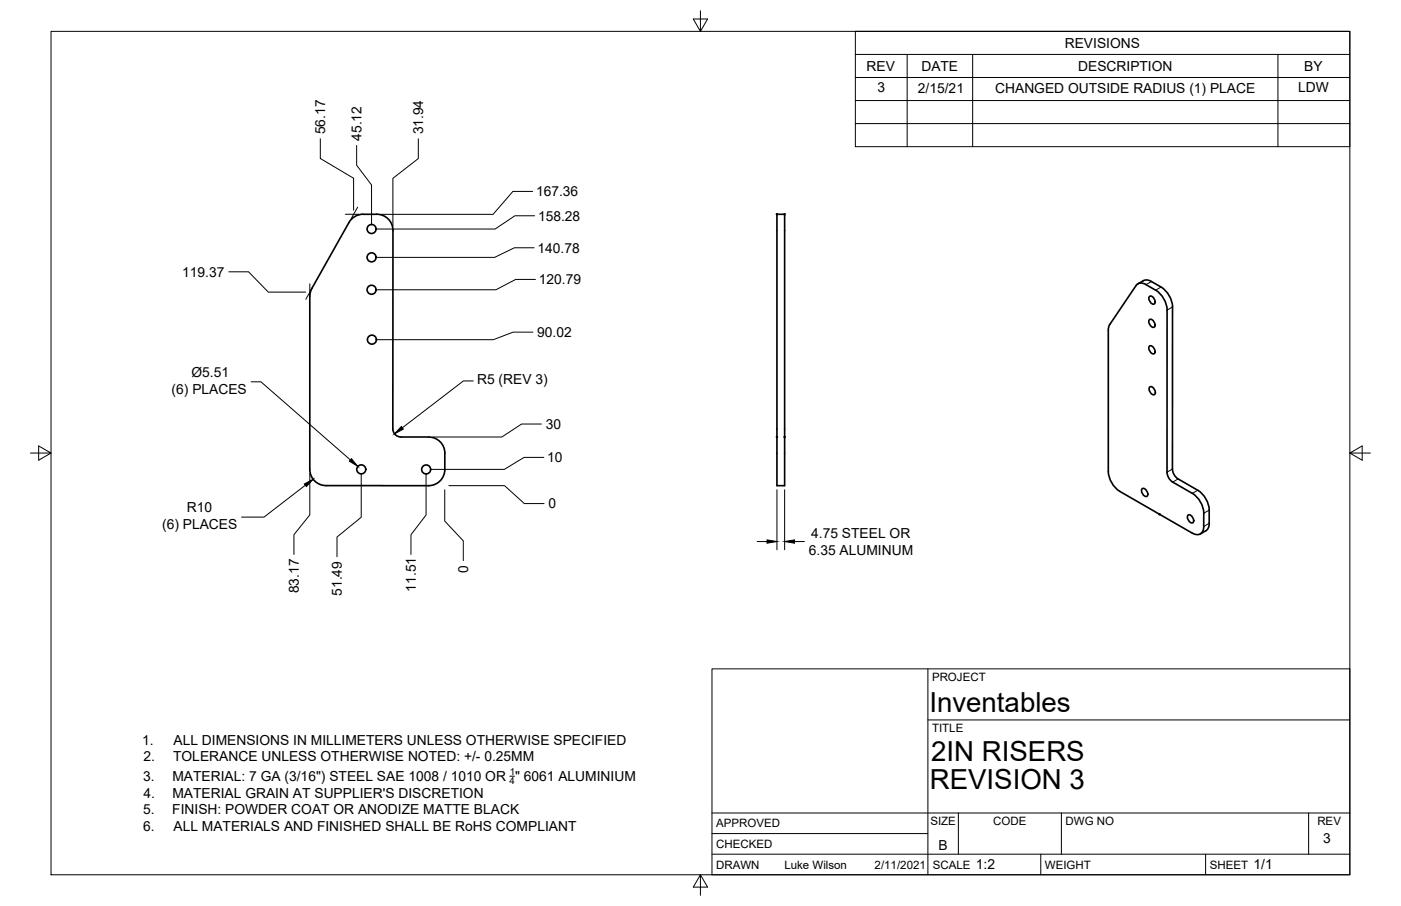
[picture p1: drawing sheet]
<svg xmlns="http://www.w3.org/2000/svg" width="432mm" height="279mm" viewBox="0 0 432 279" stroke-linecap="round" stroke-linejoin="round" font-family="sans-serif">
<!-- layer: Visible -->
<g fill="none" stroke="#000" stroke-width=".51">
<path d="M107.5 68.6l-11.4 20.3M111.9 66.1a5 5 0 0 0-4.3 2.5M111.9 66.1h4.2M116.1 66.1a5 5 0 0 1 5 5M121.1 71.1v61.2M239.5 66.1h2.3v83.7h-2.3zM96.1 88.9l-.4 1-.2 1.5v53.4a5 5 0 0 0 5 5h31.6a5 5 0 0 0 5-5v-5M352.4 86.6l-1.7 .9M352.4 86.6l1.4-.2 1.1 .4a11.5 11.5 0 0 1 4.7 3.3l1.3 2.2 .5 2.4v50.5l.5 1.2 .8 1 6.4 3.8a7.7 7.7 0 0 1 3.6 6.1l-.2 5.3a3.5 3.5 0 0 1-2.5 2.1M354.3 98.5a1.6 1.6 0 0 1 1.4 2.4 1.6 1.6 0 0 1-1.4-2.4zM354.4 91.4a1.6 1.6 0 0 1 1.4 2.4 1.6 1.6 0 0 1-1.4-2.4zM356.2 89.5l-3-1.7a2.16 2.16 0 0 0-3.1 .3l-8 12"/>
<path d="M356.2 89.5a7.8 7.8 0 0 1 3.5 6.1M359.7 95.6v50.6l.5 1.2 .8 .9 6.5 3.8M342 100l-.4 1.8v43.6a7.9 7.9 0 0 0 3.5 6.1l22.4 12.9a2.14 2.14 0 0 0 2.5 .2 2.14 2.14 0 0 0 1-2.2v-4.1a7.8 7.8 0 0 0-3.5-6.2M354.3 106.7a1.6 1.6 0 0 1 1.4 2.4 1.6 1.6 0 0 1-1.4-2.4zM354.4 119.3a1.6 1.6 0 0 1 1.4 2.4 1.6 1.6 0 0 1-1.4-2.4zM121.1 132.3a2.51 2.51 0 0 0 2.5 2.5h8.5M132.1 134.8a5 5 0 0 1 5 5M352.1 150.7a1.6 1.6 0 0 1 1.4 2.4 1.6 1.6 0 0 1-1.4-2.4zM366.2 158.8a1.6 1.6 0 0 1 1.4 2.4 1.6 1.6 0 0 1-1.4-2.4z"/>
<circle cx="114.5" cy="79.4" r="1.39"/>
<circle cx="114.5" cy="70.6" r="1.39"/>
<circle cx="114.5" cy="89.4" r="1.39"/>
<circle cx="114.6" cy="104.7" r="1.39"/>
<circle cx="111.3" cy="144.7" r="1.39"/>
<circle cx="131.3" cy="144.8" r="1.39"/>
</g>
<g fill="#000" stroke="#000" stroke-width=".31">
<circle cx="239.5" cy="66.1" r=".24"/>
<circle cx="241.8" cy="66.1" r=".24"/>
<circle cx="239.5" cy="134.8" r=".24"/>
<circle cx="241.8" cy="134.8" r=".24"/>
<circle cx="357.4" cy="158.6" r=".24"/>
</g>
<!-- layer: Visible Narrow -->
<path d="M354.9 86.8l-1.7 1M357.8 88.5l-1.6 1M361.4 94.7l-1.7 .9M361.4 144.7l-1.7 .9M363.1 147.7l-1.7 1M369.1 151.2l-1.6 .9M372.7 157.3l-1.7 1M372.7 161.4l-1.7 1" fill="none" stroke="#000" stroke-width=".31"/>
<!-- layer: Border -->
<path d="M15.7 9.7h400.3v260.1h-400.3zM215.9 3.3v6.4l-2.2-3.8h4.4l-2.2 3.8M9.4 139.7h6.3l-3.8-2.2v4.4l3.8-2.2M416 139.7l3.8 2.2v-4.4l-3.8 2.2h6.4M215.9 269.8l2.2 3.8h-4.4l2.2-3.8v6.3" fill="none" stroke="#000" stroke-width=".31"/>
<!-- layer: Titleblock -->
<path d="M219.4 206.3h196.6v63.5h-196.6zM286 206.3v63.5M286 222h130M219.4 257.1h66.6M219.4 250.7h196.6M295.4 250.7v12.7M327.1 250.7v12.7M403.3 250.7v12.7M219.4 263.4h196.6M320.8 263.4v6.4M371.6 263.4v6.4" fill="none" stroke="#000" stroke-width=".31"/>
<!-- layer: Dimensions -->
<g fill="none" stroke="#000" stroke-width=".31">
<path d="M98.7 42.8v6.1l10.3 6.1v9.8M109.9 44.9v6l4.6 6.1v12.4M128.9 42.8v6.1l-7.8 6.1v14.8M164.2 59h-6.1l-6.1 7.1h-34.6M106.4 66.1h4.2M110.2 63.9l-2 3.6M164.6 76.4h-6.1l-6.1 3h-36.6M164.8 66.5h-6.1l-6.1 4.1h-36.8M70.5 83.8h6.1l6.1 6.3h11.5M95.5 87.5v3.9M96.1 88.9l-1.8 3.4M165 86.2h-6.1l-6.1 3.2h-37"/>
<path d="M77.4 117.8h3l27.6 24M145.9 117.5h-3.1l-18.8 14.4M164.3 102.4h-6.1l-6.1 2.4h-36.2M166.9 130.8h-6.1l-6.1 4h-21.4M94.1 149.6l-12.7 9.9h-7M95.5 146v12.8l-4.9 6.1v6.1M111.3 146v13.5l-7.4 6.1v6.1M131.3 146v12.8l-4.6 6.1v6.1M137.1 151v9.7l5.7 6.1v6.1M138.3 149.8h17.2l6.1 5.5h6.1M167.6 141.1h-6.1l-6.1 3.7h-22.8M239.5 151v18.5"/>
<path d="M241.8 151v18.5M233.4 167h3M244.9 167h3"/>
</g>
<path d="M123.7 131.5l.6 .8-2.7 1.5zM93.8 149.2l2.7-1.4-2.1 2.3zM108.3 141.5l2 2.3-2.6-1.6zM236.4 166.5l3.1 .5-3.1 .5zM241.8 167l3.1-.5v1z" fill="#000" stroke="#000" stroke-width=".31"/>
<!-- layer: Annotations -->
<path d="M157.1 239.4h1.5" fill="none" stroke="#000" stroke-width=".31"/>
<!-- layer: BOM -->
<path d="M263.6 9.7h152.4v35.5h-152.4zM263.6 16.8h152.4M279.6 16.8v28.4M299.8 16.8v28.4M393.9 16.8v28.4M263.6 23.9h152.4M263.6 31h152.4M263.6 38.1h152.4" fill="none" stroke="#000" stroke-width=".31"/>
<g font-size="8.5">
<text x="286.4" y="219.5">Inventables</text>
<text x="287" y="234.6">2IN RISERS</text>
<text x="286.6" y="243.2">REVISION 3</text>
</g>
<g font-size="4.3">
<text x="328.2" y="14.8">REVISIONS</text>
<text x="267.1" y="21.9">REV</text>
<text x="284" y="21.9">DATE</text>
<text x="332.3" y="21.9">DESCRIPTION</text>
<text x="402" y="21.9">BY</text>
<text x="270.4" y="28.5">3</text>
<text x="282.9" y="28.5">2/15/21</text>
<text x="306.7" y="28.5">CHANGED OUTSIDE RADIUS (1) PLACE</text>
<text x="400.1" y="28.5">LDW</text>
<text x="100.2" y="41.4" transform="rotate(-90 100.2 41.4)">56.17</text>
<text x="130.4" y="41.4" transform="rotate(-90 130.4 41.4)">31.94</text>
<text x="111.4" y="43.4" transform="rotate(-90 111.4 43.4)">45.12</text>
<text x="165.2" y="60.5">167.36</text>
<text x="165.8" y="68.1">158.28</text>
<text x="165.7" y="77.9">140.78</text>
<text x="56.2" y="85.3">119.37</text>
<text x="166.1" y="87.7">120.79</text>
<text x="165.6" y="103.9">90.02</text>
<text x="59" y="116.3">Ø5.51</text>
<text x="147.1" y="118.6">R5 (REV 3)</text>
<text x="52.9" y="121.4">(6) PLACES</text>
<text x="168.2" y="132.3">30</text>
<text x="168.7" y="142.6">10</text>
<text x="57.6" y="158">R10</text>
<text x="169" y="156.8">0</text>
<text x="50" y="163.1">(6) PLACES</text>
<text x="250" y="165.9">4.75 STEEL OR</text>
<text x="249.3" y="171.1">6.35 ALUMINUM</text>
<text x="144.3" y="176.6" transform="rotate(-90 144.3 176.6)">0</text>
<text x="92.1" y="183" transform="rotate(-90 92.1 183)">83.17</text>
<text x="105.3" y="183.7" transform="rotate(-90 105.3 183.7)">51.49</text>
<text x="128.2" y="182.4" transform="rotate(-90 128.2 182.4)">11.51</text>
<text x="43.9" y="229.7">1.</text>
<text x="53.5" y="229.7">ALL DIMENSIONS IN MILLIMETERS UNLESS OTHERWISE SPECIFIED</text>
<text x="44.2" y="234.8">2.</text>
<text x="53.4" y="234.8">TOLERANCE UNLESS OTHERWISE NOTED: +/- 0.25MM</text>
<text x="44.1" y="240.9">3.</text>
<text x="44.3" y="246">4.</text>
<text x="53.1" y="240.9">MATERIAL: 7 GA (3/16&quot;) STEEL SAE 1008 / 1010 OR &quot; 6061 ALUMINIUM</text>
<text x="53.1" y="246">MATERIAL GRAIN AT SUPPLIER'S DISCRETION</text>
<text x="44.1" y="251.1">5.</text>
<text x="53.1" y="251.1">FINISH: POWDER COAT OR ANODIZE MATTE BLACK</text>
<text x="44.2" y="256.2">6.</text>
<text x="53.5" y="256.2">ALL MATERIALS AND FINISHED SHALL BE RoHS COMPLIANT</text>
<text x="289.2" y="262.1">B</text>
<text x="407.9" y="260">3</text>
<text x="300.8" y="268.1">1:2</text>
<text x="386.4" y="268.1">1/1</text>
</g>
<g font-size="3.5">
<text x="287.3" y="210.1">PROJECT</text>
<text x="287.3" y="225.8">TITLE</text>
<text x="220.7" y="255.2">APPROVED</text>
<text x="286.7" y="254.5">SIZE</text>
<text x="306.1" y="254.5">CODE</text>
<text x="328.4" y="254.5">DWG NO</text>
<text x="406" y="254.5">REV</text>
<text x="220.7" y="261.5">CHECKED</text>
<text x="220.7" y="267.9">DRAWN</text>
<text x="241.7" y="267.8">Luke Wilson</text>
<text x="269.6" y="267.9">2/11/2021</text>
<text x="287.5" y="267.9">SCALE</text>
<text x="322.1" y="267.9">WEIGHT</text>
<text x="372.9" y="267.9">SHEET</text>
</g>
<g font-size="3">
<text x="157.1" y="239">1</text>
<text x="157.1" y="241.9">4</text>
</g>
</svg>
